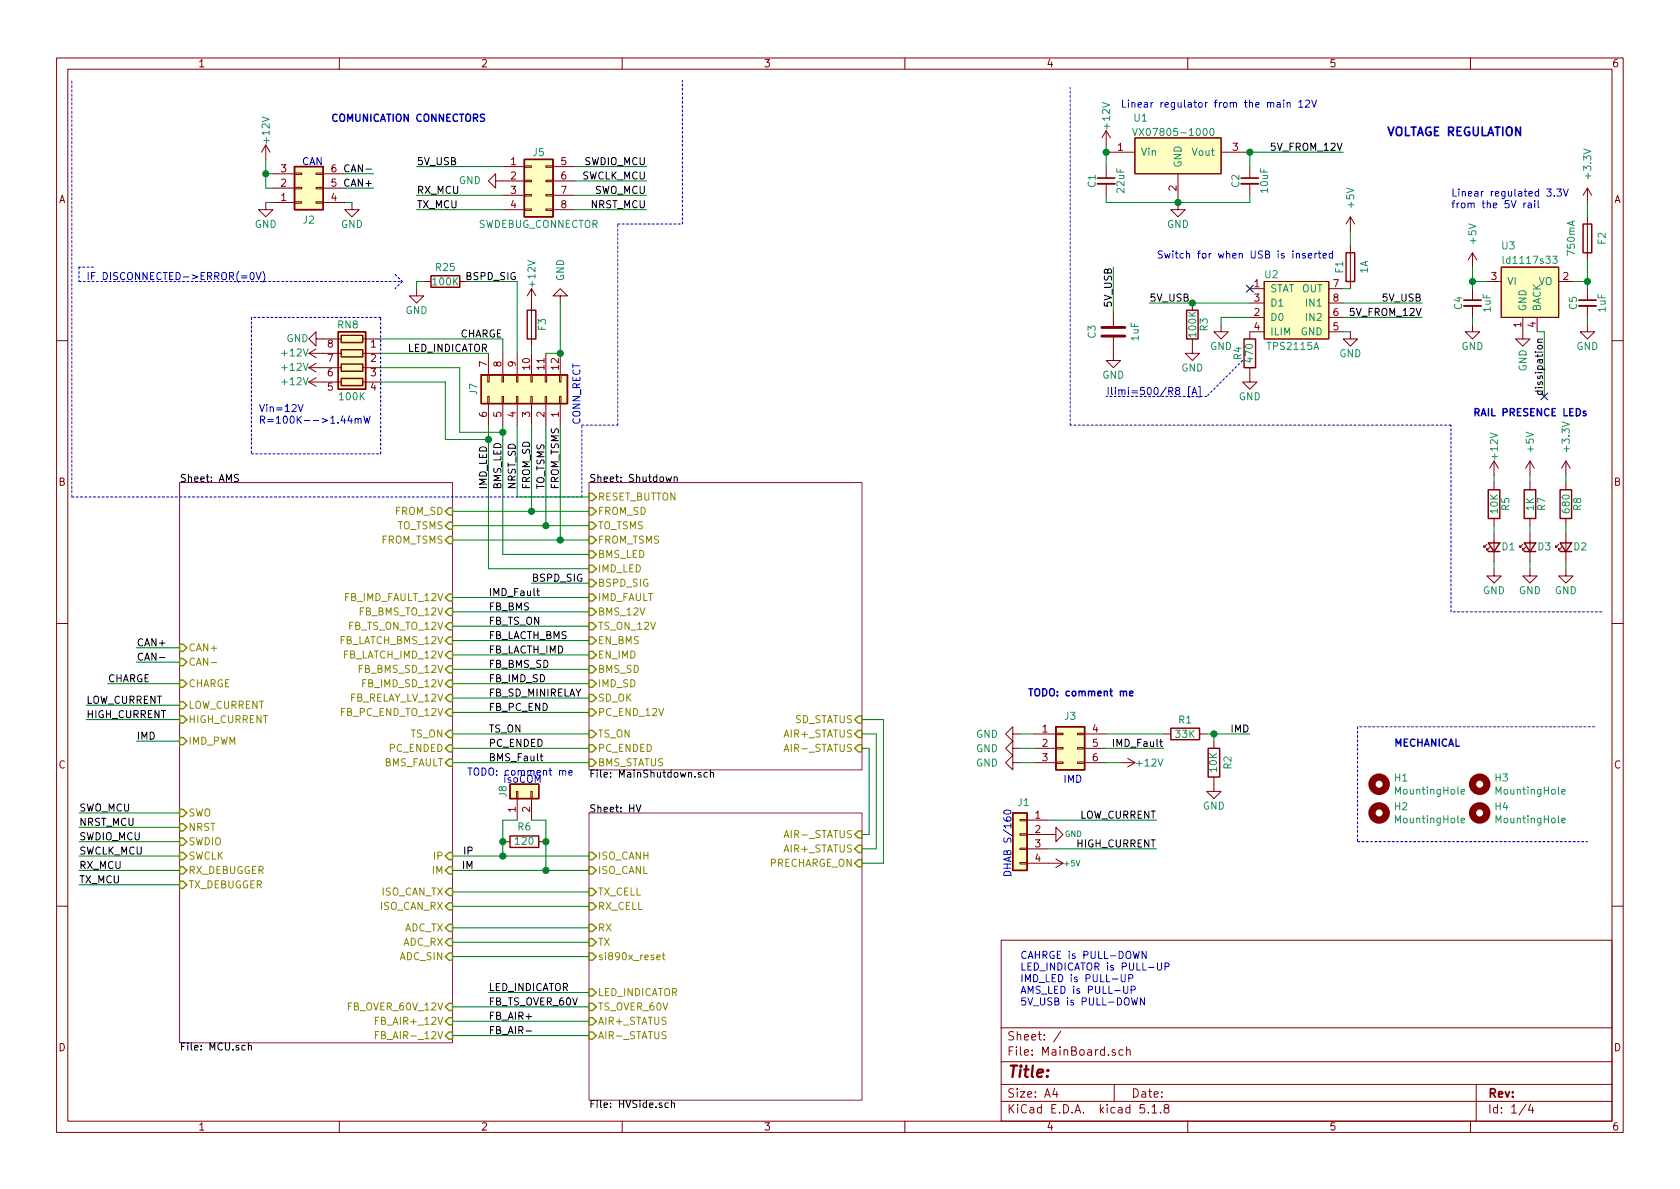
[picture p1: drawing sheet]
EESchema Schematic File Version 4
EELAYER 30 0
EELAYER END
$Descr A4 11693 8268
encoding utf-8
Sheet 1 4
Title ""
Date ""
Rev ""
Comp ""
Comment1 ""
Comment2 ""
Comment3 ""
Comment4 ""
$EndDescr
Text Label 3400 5300 0    50   ~ 0
BMS_Fault
Text Label 3400 5100 0    50   ~ 0
TS_ON
Text Label 3400 5200 0    50   ~ 0
PC_ENDED
$Comp
L power:GND #PWR07
U 1 1
P 7100 5100
AR Path="/5E165E74" Ref="#PWR07"  Part="1" 
AR Path="/5DE633EC/5E165E74" Ref="#PWR?"  Part="1" 
F 0 "#PWR07" H 7100 4850 50  0001 C CNN
F 1 "GND" V 7100 4950 50  0000 R CNN
F 2 "" H 7100 5100 50  0001 C CNN
F 3 "" H 7100 5100 50  0001 C CNN
	1    7100 5100
	0    1    1    0   
$EndComp
Text Label 8100 5200 2    50   ~ 0
IMD_Fault
$Comp
L power:GND #PWR010
U 1 1
P 7100 5200
AR Path="/5E165E7D" Ref="#PWR010"  Part="1" 
AR Path="/5DE633EC/5E165E7D" Ref="#PWR?"  Part="1" 
F 0 "#PWR010" H 7100 4950 50  0001 C CNN
F 1 "GND" V 7100 5050 50  0000 R CNN
F 2 "" H 7100 5200 50  0001 C CNN
F 3 "" H 7100 5200 50  0001 C CNN
	1    7100 5200
	0    1    1    0   
$EndComp
$Comp
L power:GND #PWR09
U 1 1
P 7100 5300
AR Path="/5E165E83" Ref="#PWR09"  Part="1" 
AR Path="/5DE633EC/5E165E83" Ref="#PWR?"  Part="1" 
F 0 "#PWR09" H 7100 5050 50  0001 C CNN
F 1 "GND" V 7100 5150 50  0000 R CNN
F 2 "" H 7100 5300 50  0001 C CNN
F 3 "" H 7100 5300 50  0001 C CNN
	1    7100 5300
	0    1    1    0   
$EndComp
Wire Wire Line
	7100 5200 7200 5200
Wire Wire Line
	7100 5300 7200 5300
Wire Wire Line
	7800 5300 7700 5300
Wire Wire Line
	7100 5100 7200 5100
$Comp
L power:+12V #PWR08
U 1 1
P 7800 5300
AR Path="/5E165E95" Ref="#PWR08"  Part="1" 
AR Path="/5DE633EC/5E165E95" Ref="#PWR?"  Part="1" 
F 0 "#PWR08" H 7800 5150 50  0001 C CNN
F 1 "+12V" V 7800 5500 50  0000 C CNN
F 2 "" H 7800 5300 50  0001 C CNN
F 3 "" H 7800 5300 50  0001 C CNN
	1    7800 5300
	0    1    1    0   
$EndComp
$Comp
L power:GND #PWR012
U 1 1
P 8450 5450
AR Path="/5E165EA1" Ref="#PWR012"  Part="1" 
AR Path="/5DE633EC/5E165EA1" Ref="#PWR?"  Part="1" 
F 0 "#PWR012" H 8450 5200 50  0001 C CNN
F 1 "GND" H 8450 5300 50  0000 C CNN
F 2 "" H 8450 5450 50  0001 C CNN
F 3 "" H 8450 5450 50  0001 C CNN
	1    8450 5450
	-1   0    0    -1  
$EndComp
Text Label 8700 5100 2    50   ~ 0
IMD
Wire Wire Line
	8100 5100 7700 5100
Wire Wire Line
	8450 5150 8450 5100
Text Label 2600 1300 2    50   ~ 0
CAN+
Text Label 2600 1200 2    50   ~ 0
CAN-
Wire Wire Line
	2400 1300 2600 1300
Wire Wire Line
	2400 1200 2600 1200
Text Label 3500 2350 2    50   ~ 0
CHARGE
Wire Wire Line
	1850 1400 1900 1400
Text Label 8050 5900 2    50   ~ 0
HIGH_CURRENT
$Comp
L power:+5V #PWR06
U 1 1
P 7300 6000
AR Path="/5E165F0E" Ref="#PWR06"  Part="1" 
AR Path="/5DE633EC/5E165F0E" Ref="#PWR?"  Part="1" 
F 0 "#PWR06" H 7300 5850 50  0001 C CNN
F 1 "+5V" V 7300 6100 39  0000 L CNN
F 2 "" H 7300 6000 50  0001 C CNN
F 3 "" H 7300 6000 50  0001 C CNN
	1    7300 6000
	0    1    1    0   
$EndComp
Wire Wire Line
	8050 5900 7300 5900
Wire Wire Line
	8050 5700 7300 5700
Text Label 8050 5700 2    50   ~ 0
LOW_CURRENT
$Comp
L power:GND #PWR05
U 1 1
P 7300 5800
AR Path="/5E165F1F" Ref="#PWR05"  Part="1" 
AR Path="/5DE633EC/5E165F1F" Ref="#PWR?"  Part="1" 
F 0 "#PWR05" H 7300 5550 50  0001 C CNN
F 1 "GND" V 7300 5690 39  0000 R CNN
F 2 "" H 7300 5800 50  0001 C CNN
F 3 "" H 7300 5800 50  0001 C CNN
	1    7300 5800
	0    -1   -1   0   
$EndComp
Text Label 3300 6050 2    50   ~ 0
IM
Text Label 3300 5950 2    50   ~ 0
IP
Connection ~ 7700 1050
Wire Wire Line
	7700 1150 7700 1050
Wire Wire Line
	8700 1150 8700 1050
Text Label 9350 1050 2    50   ~ 0
5V_FROM_12V
Connection ~ 8700 1050
Wire Wire Line
	7700 1000 7700 1050
$Comp
L power:+12V #PWR01
U 1 1
P 7700 1000
AR Path="/5E165E07" Ref="#PWR01"  Part="1" 
AR Path="/5DE633EC/5E165E07" Ref="#PWR?"  Part="1" 
F 0 "#PWR01" H 7700 850 50  0001 C CNN
F 1 "+12V" V 7700 1200 50  0000 C CNN
F 2 "" H 7700 1000 50  0001 C CNN
F 3 "" H 7700 1000 50  0001 C CNN
	1    7700 1000
	1    0    0    -1  
$EndComp
Wire Wire Line
	8200 1400 8700 1400
Connection ~ 8200 1400
Wire Wire Line
	8700 1400 8700 1350
Wire Wire Line
	7700 1400 8200 1400
Wire Wire Line
	7700 1350 7700 1400
$Comp
L power:GND #PWR04
U 1 1
P 8200 1400
AR Path="/5E165D90" Ref="#PWR04"  Part="1" 
AR Path="/5DE633EC/5E165D90" Ref="#PWR?"  Part="1" 
F 0 "#PWR04" H 8200 1150 50  0001 C CNN
F 1 "GND" H 8200 1250 50  0000 C CNN
F 2 "" H 8200 1400 50  0001 C CNN
F 3 "" H 8200 1400 50  0001 C CNN
	1    8200 1400
	1    0    0    -1  
$EndComp
Text Label 950  5150 0    50   ~ 0
IMD
Wire Wire Line
	1250 5150 950  5150
$Comp
L power:GND #PWR035
U 1 1
P 3900 2100
AR Path="/5E165E68" Ref="#PWR035"  Part="1" 
AR Path="/5DE633EC/5E165E68" Ref="#PWR?"  Part="1" 
F 0 "#PWR035" H 3900 1850 50  0001 C CNN
F 1 "GND" V 3900 1950 50  0000 R CNN
F 2 "" H 3900 2100 50  0001 C CNN
F 3 "" H 3900 2100 50  0001 C CNN
	1    3900 2100
	1    0    0    1   
$EndComp
Text Label 3400 2450 2    50   ~ 0
LED_INDICATOR
Text Label 3600 3400 1    50   ~ 0
NRST_SD
Text Label 3700 3400 1    50   ~ 0
FROM_SD
Text Label 3500 3400 1    50   ~ 0
BMS_LED
Text Label 3400 3400 1    50   ~ 0
IMD_LED
Text Label 3900 3400 1    50   ~ 0
FROM_TSMS
Text Label 3800 3400 1    50   ~ 0
TO_TSMS
Wire Wire Line
	3150 5200 4100 5200
Wire Wire Line
	3150 5100 4100 5100
Wire Wire Line
	3150 5300 4100 5300
Text Label 550  5750 0    50   ~ 0
NRST_MCU
Text Label 550  5850 0    50   ~ 0
SWDIO_MCU
Text Label 550  5950 0    50   ~ 0
SWCLK_MCU
Text Label 550  6050 0    50   ~ 0
RX_MCU
Text Label 550  6150 0    50   ~ 0
TX_MCU
Text Label 600  5000 0    50   ~ 0
HIGH_CURRENT
Wire Wire Line
	600  5000 1250 5000
Wire Wire Line
	600  4900 1250 4900
Text Label 600  4900 0    50   ~ 0
LOW_CURRENT
Text Label 950  4500 0    50   ~ 0
CAN+
Text Label 950  4600 0    50   ~ 0
CAN-
Wire Wire Line
	950  4500 1250 4500
Wire Wire Line
	950  4600 1250 4600
Wire Wire Line
	750  4750 1250 4750
Text Label 750  4750 0    50   ~ 0
CHARGE
Wire Wire Line
	6000 5100 6100 5100
Wire Wire Line
	6100 5100 6100 5900
Wire Wire Line
	6100 5900 6000 5900
Wire Wire Line
	6000 5800 6050 5800
Wire Wire Line
	6050 5800 6050 5200
Wire Wire Line
	6050 5200 6000 5200
NoConn ~ 10750 2750
Text Notes 7700 2750 0    50   ~ 0
Ilimi=500/R8 [A]
Wire Notes Line
	8400 2750 7700 2750
Text Label 7750 1850 3    50   ~ 0
5V_USB
Wire Wire Line
	7750 2150 7750 1850
Wire Wire Line
	11050 2200 11050 2250
Wire Wire Line
	10250 1950 10350 1950
Connection ~ 10250 1950
Connection ~ 11050 1950
Wire Wire Line
	11050 1800 11050 1950
Wire Wire Line
	10250 1950 10250 1850
$Comp
L power:+5V #PWR026
U 1 1
P 10250 1850
AR Path="/5E165E35" Ref="#PWR026"  Part="1" 
AR Path="/5DE633EC/5E165E35" Ref="#PWR?"  Part="1" 
F 0 "#PWR026" H 10250 1700 50  0001 C CNN
F 1 "+5V" V 10250 2000 50  0000 L CNN
F 2 "" H 10250 1850 50  0001 C CNN
F 3 "" H 10250 1850 50  0001 C CNN
	1    10250 1850
	1    0    0    -1  
$EndComp
Wire Wire Line
	9400 2000 9350 2000
Text Label 9900 2100 2    50   ~ 0
5V_USB
Text Label 9900 2200 2    50   ~ 0
5V_FROM_12V
Wire Wire Line
	9350 2200 9900 2200
$Comp
L power:+5V #PWR023
U 1 1
P 9400 1600
AR Path="/5E165E16" Ref="#PWR023"  Part="1" 
AR Path="/5DE633EC/5E165E16" Ref="#PWR?"  Part="1" 
F 0 "#PWR023" H 9400 1450 50  0001 C CNN
F 1 "+5V" V 9400 1750 50  0000 L CNN
F 2 "" H 9400 1600 50  0001 C CNN
F 3 "" H 9400 1600 50  0001 C CNN
	1    9400 1600
	1    0    0    -1  
$EndComp
$Comp
L power:GND #PWR014
U 1 1
P 8500 2250
AR Path="/5E165E10" Ref="#PWR014"  Part="1" 
AR Path="/5DE633EC/5E165E10" Ref="#PWR?"  Part="1" 
F 0 "#PWR014" H 8500 2000 50  0001 C CNN
F 1 "GND" H 8500 2100 50  0000 C CNN
F 2 "" H 8500 2250 50  0001 C CNN
F 3 "" H 8500 2250 50  0001 C CNN
	1    8500 2250
	1    0    0    -1  
$EndComp
Wire Wire Line
	8500 2200 8500 2250
Wire Wire Line
	8700 2200 8500 2200
$Comp
L power:GND #PWR013
U 1 1
P 8300 2400
AR Path="/5E165DEE" Ref="#PWR013"  Part="1" 
AR Path="/5DE633EC/5E165DEE" Ref="#PWR?"  Part="1" 
F 0 "#PWR013" H 8300 2150 50  0001 C CNN
F 1 "GND" H 8300 2250 50  0000 C CNN
F 2 "" H 8300 2400 50  0001 C CNN
F 3 "" H 8300 2400 50  0001 C CNN
	1    8300 2400
	1    0    0    -1  
$EndComp
NoConn ~ 8700 2000
Wire Notes Line
	8650 2500 8400 2750
$Comp
L power:GND #PWR015
U 1 1
P 8700 2600
AR Path="/5E165DDF" Ref="#PWR015"  Part="1" 
AR Path="/5DE633EC/5E165DDF" Ref="#PWR?"  Part="1" 
F 0 "#PWR015" H 8700 2350 50  0001 C CNN
F 1 "GND" H 8700 2450 50  0000 C CNN
F 2 "" H 8700 2600 50  0001 C CNN
F 3 "" H 8700 2600 50  0001 C CNN
	1    8700 2600
	1    0    0    -1  
$EndComp
Wire Wire Line
	9350 2300 9400 2300
$Comp
L power:GND #PWR024
U 1 1
P 9400 2300
AR Path="/5E165DD2" Ref="#PWR024"  Part="1" 
AR Path="/5DE633EC/5E165DD2" Ref="#PWR?"  Part="1" 
F 0 "#PWR024" H 9400 2050 50  0001 C CNN
F 1 "GND" H 9400 2150 50  0000 C CNN
F 2 "" H 9400 2300 50  0001 C CNN
F 3 "" H 9400 2300 50  0001 C CNN
	1    9400 2300
	1    0    0    -1  
$EndComp
$Comp
L power:GND #PWR011
U 1 1
P 7750 2450
AR Path="/5E165DCC" Ref="#PWR011"  Part="1" 
AR Path="/5DE633EC/5E165DCC" Ref="#PWR?"  Part="1" 
F 0 "#PWR011" H 7750 2200 50  0001 C CNN
F 1 "GND" H 7750 2300 50  0000 C CNN
F 2 "" H 7750 2450 50  0001 C CNN
F 3 "" H 7750 2450 50  0001 C CNN
	1    7750 2450
	1    0    0    -1  
$EndComp
$Comp
L power:GND #PWR028
U 1 1
P 10600 2300
AR Path="/5E165DAF" Ref="#PWR028"  Part="1" 
AR Path="/5DE633EC/5E165DAF" Ref="#PWR?"  Part="1" 
F 0 "#PWR028" H 10600 2050 50  0001 C CNN
F 1 "GND" V 10600 2100 50  0000 C CNN
F 2 "" H 10600 2300 50  0001 C CNN
F 3 "" H 10600 2300 50  0001 C CNN
	1    10600 2300
	1    0    0    -1  
$EndComp
Wire Wire Line
	11050 2000 11050 1950
Wire Wire Line
	10950 1950 11050 1950
Wire Wire Line
	10250 2000 10250 1950
$Comp
L power:GND #PWR031
U 1 1
P 11050 2250
AR Path="/5E165DA5" Ref="#PWR031"  Part="1" 
AR Path="/5DE633EC/5E165DA5" Ref="#PWR?"  Part="1" 
F 0 "#PWR031" H 11050 2000 50  0001 C CNN
F 1 "GND" H 11050 2100 50  0000 C CNN
F 2 "" H 11050 2250 50  0001 C CNN
F 3 "" H 11050 2250 50  0001 C CNN
	1    11050 2250
	1    0    0    -1  
$EndComp
Wire Wire Line
	10250 2200 10250 2250
Text Notes 9650 950  0    59   ~ 12
VOLTAGE REGULATION
$Comp
L power:GND #PWR027
U 1 1
P 10250 2250
AR Path="/5E165D8A" Ref="#PWR027"  Part="1" 
AR Path="/5DE633EC/5E165D8A" Ref="#PWR?"  Part="1" 
F 0 "#PWR027" H 10250 2000 50  0001 C CNN
F 1 "GND" H 10250 2100 50  0000 C CNN
F 2 "" H 10250 2250 50  0001 C CNN
F 3 "" H 10250 2250 50  0001 C CNN
	1    10250 2250
	1    0    0    -1  
$EndComp
$Comp
L power:+3.3V #PWR030
U 1 1
P 11050 1400
AR Path="/5E165D7E" Ref="#PWR030"  Part="1" 
AR Path="/5DE633EC/5E165D7E" Ref="#PWR?"  Part="1" 
F 0 "#PWR030" H 11050 1250 50  0001 C CNN
F 1 "+3.3V" V 11050 1550 50  0000 L CNN
F 2 "" H 11050 1400 50  0001 C CNN
F 3 "" H 11050 1400 50  0001 C CNN
	1    11050 1400
	1    0    0    -1  
$EndComp
Wire Wire Line
	10750 2300 10750 2750
Text Label 10750 2750 1    50   ~ 0
dissipation
Wire Wire Line
	10700 2300 10750 2300
Wire Wire Line
	3800 2950 3800 3650
Wire Wire Line
	3900 2950 3900 3750
Wire Wire Line
	3600 2950 3600 3450
Wire Wire Line
	3700 2950 3700 3550
Wire Wire Line
	3800 2450 3900 2450
Wire Wire Line
	3700 2400 3700 2450
$Comp
L power:+12V #PWR034
U 1 1
P 3700 2100
AR Path="/5E509495" Ref="#PWR034"  Part="1" 
AR Path="/5DE633EC/5E509495" Ref="#PWR?"  Part="1" 
F 0 "#PWR034" H 3700 1950 50  0001 C CNN
F 1 "+12V" V 3700 2300 50  0000 C CNN
F 2 "" H 3700 2100 50  0001 C CNN
F 3 "" H 3700 2100 50  0001 C CNN
	1    3700 2100
	1    0    0    -1  
$EndComp
Wire Wire Line
	8400 5100 8450 5100
Connection ~ 8450 5100
Wire Wire Line
	8450 5100 8700 5100
$Comp
L Device:Fuse F3
U 1 1
P 3700 2250
AR Path="/5E165E6E" Ref="F3"  Part="1" 
AR Path="/5DE633EC/5E165E6E" Ref="F?"  Part="1" 
F 0 "F3" V 3650 2250 50  0000 C BNN
F 1 "500mA" V 3586 2250 50  0001 C CNN
F 2 "Fuse:Fuse_1812_4532Metric" H 3750 2050 50  0001 L CNN
F 3 "https://www.mouser.it/ProductDetail/Bel-Fuse/0ZCK0100FF2E?qs=sGAEpiMZZMsxR%252BBXi4wRUHZtKAyWcVPA5F5Mr2dILsCiazcgGL8i7g%3D%3D" H 3700 2250 50  0001 C CNN
F 4 "https://www.mouser.it/ProductDetail/Bel-Fuse/0ZCG0050FF2C?qs=SRYZG9HaIQ0XriH8%2FHbqXQ%3D%3D" H 3700 2250 50  0001 C CNN "Mouser"
	1    3700 2250
	-1   0    0    1   
$EndComp
$Comp
L Device:C_Small C4
U 1 1
P 10250 2100
AR Path="/5E165D84" Ref="C4"  Part="1" 
AR Path="/5DE633EC/5E165D84" Ref="C?"  Part="1" 
F 0 "C4" V 10150 2100 50  0000 C CNN
F 1 "1uF" V 10350 2100 50  0000 C CNN
F 2 "Capacitor_SMD:C_0805_2012Metric" H 10288 1950 50  0001 C CNN
F 3 "~" H 10250 2100 50  0001 C CNN
	1    10250 2100
	1    0    0    -1  
$EndComp
$Comp
L MainBoard:LD1117S33 U3
U 1 1
P 10650 1850
AR Path="/5E165D98" Ref="U3"  Part="1" 
AR Path="/5DE633EC/5E165D98" Ref="U?"  Part="1" 
F 0 "U3" H 10500 2000 50  0000 C CNN
F 1 "ld1117s33" H 10650 1900 50  0000 C CNN
F 2 "Package_TO_SOT_SMD:SOT-223" H 10650 2075 50  0001 C CIN
F 3 "https://www.st.com/resource/en/datasheet/ld1117.pdf" H 10650 1800 50  0001 C CNN
F 4 "https://www.mouser.it/ProductDetail/STMicroelectronics/LD1117S33TR?qs=%2Fha2pyFaduia9VwYkVWx%2F4mRyX5zUinnP5LH1XIijR0%3D" H 10650 1850 50  0001 C CNN "Mouser"
	1    10650 1850
	1    0    0    -1  
$EndComp
$Comp
L Device:C_Small C5
U 1 1
P 11050 2100
AR Path="/5E165D9F" Ref="C5"  Part="1" 
AR Path="/5DE633EC/5E165D9F" Ref="C?"  Part="1" 
F 0 "C5" V 10950 2100 50  0000 C CNN
F 1 "1uF" V 11150 2100 50  0000 C CNN
F 2 "Capacitor_SMD:C_0805_2012Metric" H 11088 1950 50  0001 C CNN
F 3 "~" H 11050 2100 50  0001 C CNN
	1    11050 2100
	1    0    0    -1  
$EndComp
$Comp
L MainBoard:TPS2115A U2
U 1 1
P 8950 2100
AR Path="/5E165DB5" Ref="U2"  Part="1" 
AR Path="/5DE633EC/5E165DB5" Ref="U?"  Part="1" 
F 0 "U2" H 8850 2300 50  0000 C CNN
F 1 "TPS2115A" H 9000 1800 50  0000 C CNN
F 2 "Package_SO:TSSOP-8_4.4x3mm_P0.65mm" H 8950 2350 50  0001 C CNN
F 3 "" H 8950 2350 50  0001 C CNN
F 4 "https://www.mouser.it/ProductDetail/?qs=ojKcPFmCWSUe4t1Dwe1eGw%3D%3D" H 8950 2100 50  0001 C CNN "Mouser"
	1    8950 2100
	1    0    0    -1  
$EndComp
$Comp
L Device:C C3
U 1 1
P 7750 2300
AR Path="/5E165DC0" Ref="C3"  Part="1" 
AR Path="/5DE633EC/5E165DC0" Ref="C?"  Part="1" 
F 0 "C3" V 7600 2300 50  0000 C CNN
F 1 "1uF" V 7900 2300 50  0000 C CNN
F 2 "Capacitor_SMD:C_0805_2012Metric" H 7788 2150 50  0001 C CNN
F 3 "~" H 7750 2300 50  0001 C CNN
	1    7750 2300
	1    0    0    -1  
$EndComp
$Comp
L Device:R R4
U 1 1
P 8700 2450
AR Path="/5E165DD9" Ref="R4"  Part="1" 
AR Path="/5DE633EC/5E165DD9" Ref="R?"  Part="1" 
F 0 "R4" V 8780 2450 50  0000 C CNN
F 1 "470" V 8700 2450 50  0000 C CNN
F 2 "Resistor_SMD:R_0603_1608Metric" V 8630 2450 50  0001 C CNN
F 3 "~" H 8700 2450 50  0001 C CNN
	1    8700 2450
	-1   0    0    1   
$EndComp
$Comp
L Device:R R3
U 1 1
P 8300 2250
AR Path="/5E165DE8" Ref="R3"  Part="1" 
AR Path="/5DE633EC/5E165DE8" Ref="R?"  Part="1" 
F 0 "R3" V 8380 2250 50  0000 C CNN
F 1 "100K" V 8300 2250 50  0000 C CNN
F 2 "Resistor_SMD:R_0603_1608Metric" V 8230 2250 50  0001 C CNN
F 3 "~" H 8300 2250 50  0001 C CNN
	1    8300 2250
	1    0    0    -1  
$EndComp
$Comp
L Device:Fuse F2
U 1 1
P 11050 1650
AR Path="/5E165E01" Ref="F2"  Part="1" 
AR Path="/5DE633EC/5E165E01" Ref="F?"  Part="1" 
F 0 "F2" V 11150 1650 50  0000 C CNN
F 1 "750mA" V 10936 1650 50  0000 C CNN
F 2 "Fuse:Fuse_0805_2012Metric" H 11100 1450 50  0001 L CNN
F 3 "https://www.mouser.it/ProductDetail/Bel-Fuse/0ZCK0075FF2E?qs=sGAEpiMZZMsxR%252BBXi4wRUHZtKAyWcVPANKIBVrWljhgN%252BA0cmUQuLw%3D%3D" H 11050 1650 50  0001 C CNN
F 4 "https://www.mouser.it/ProductDetail/Bel-Fuse/0ZCK0075FF2E?qs=sGAEpiMZZMsxR%252BBXi4wRUHZtKAyWcVPANKIBVrWljhgN%252BA0cmUQuLw%3D%3D" H 11050 1650 50  0001 C CNN "Mouser"
	1    11050 1650
	1    0    0    1   
$EndComp
$Comp
L Device:Fuse F1
U 1 1
P 9400 1850
AR Path="/5E165E24" Ref="F1"  Part="1" 
AR Path="/5DE633EC/5E165E24" Ref="F?"  Part="1" 
F 0 "F1" V 9500 1850 50  0000 C BNN
F 1 "1A" V 9300 1850 50  0000 C CNN
F 2 "Fuse:Fuse_0805_2012Metric" H 9450 1650 50  0001 L CNN
F 3 "https://www.mouser.it/ProductDetail/Bel-Fuse/0ZCK0100FF2E?qs=sGAEpiMZZMsxR%252BBXi4wRUHZtKAyWcVPA5F5Mr2dILsCiazcgGL8i7g%3D%3D" H 9400 1850 50  0001 C CNN
F 4 "https://www.mouser.it/ProductDetail/Bel-Fuse/0ZCK0100FF2E?qs=sGAEpiMZZMsxR%252BBXi4wRUHZtKAyWcVPA5F5Mr2dILsCiazcgGL8i7g%3D%3D" H 9400 1850 50  0001 C CNN "Mouser"
	1    9400 1850
	-1   0    0    -1  
$EndComp
$Comp
L Device:C_Small C1
U 1 1
P 7700 1250
AR Path="/5E165DF4" Ref="C1"  Part="1" 
AR Path="/5DE633EC/5E165DF4" Ref="C?"  Part="1" 
F 0 "C1" V 7600 1250 50  0000 C CNN
F 1 "22uF" V 7800 1250 50  0000 C CNN
F 2 "Capacitor_SMD:C_1206_3216Metric" H 7738 1100 50  0001 C CNN
F 3 "~" H 7700 1250 50  0001 C CNN
	1    7700 1250
	1    0    0    -1  
$EndComp
$Comp
L MainBoard:NCV5501 U1
U 1 1
P 8200 1050
AR Path="/5E165DFB" Ref="U1"  Part="1" 
AR Path="/5DE633EC/5E165DFB" Ref="U?"  Part="1" 
F 0 "U1" H 7940 1290 50  0000 C CNN
F 1 "VX07805-1000" H 8170 1190 50  0000 C CNN
F 2 "MainBoard:DC_DC_VXO7805_1000" H 8200 1050 50  0001 C CNN
F 3 "https://www.mouser.it/ProductDetail/CUI-Inc/VXO7805-1000?qs=sGAEpiMZZMsc0tfZmXiUnQ%252BwKZhbvwnucb910rXtzXHgP%2FORFw717A%3D%3D" H 8200 1050 50  0001 C CNN
F 4 "https://www.mouser.it/ProductDetail/CUI-Inc/VXO7805-1000?qs=sGAEpiMZZMsc0tfZmXiUnQ%252BwKZhbvwnucb910rXtzXHgP%2FORFw717A%3D%3D" H 8200 1050 50  0001 C CNN "Mouser"
	1    8200 1050
	1    0    0    -1  
$EndComp
$Comp
L Device:C_Small C2
U 1 1
P 8700 1250
AR Path="/5E165E1D" Ref="C2"  Part="1" 
AR Path="/5DE633EC/5E165E1D" Ref="C?"  Part="1" 
F 0 "C2" V 8600 1250 50  0000 C CNN
F 1 "10uF" V 8800 1250 50  0000 C CNN
F 2 "Capacitor_SMD:C_0805_2012Metric" H 8738 1100 50  0001 C CNN
F 3 "rating 25V" H 8700 1250 50  0001 C CNN
	1    8700 1250
	1    0    0    -1  
$EndComp
$Comp
L Mechanical:MountingHole H3
U 1 1
P 10300 5450
AR Path="/5E165F37" Ref="H3"  Part="1" 
AR Path="/5DE633EC/5E165F37" Ref="H?"  Part="1" 
F 0 "H3" H 10400 5496 50  0000 L CNN
F 1 "MountingHole" H 10400 5405 50  0000 L CNN
F 2 "MountingHole:MountingHole_3mm" H 10300 5450 50  0001 C CNN
F 3 "~" H 10300 5450 50  0001 C CNN
	1    10300 5450
	1    0    0    -1  
$EndComp
$Comp
L Mechanical:MountingHole H1
U 1 1
P 9600 5450
AR Path="/5E165F31" Ref="H1"  Part="1" 
AR Path="/5DE633EC/5E165F31" Ref="H?"  Part="1" 
F 0 "H1" H 9700 5496 50  0000 L CNN
F 1 "MountingHole" H 9700 5405 50  0000 L CNN
F 2 "MountingHole:MountingHole_3mm" H 9600 5450 50  0001 C CNN
F 3 "~" H 9600 5450 50  0001 C CNN
	1    9600 5450
	1    0    0    -1  
$EndComp
$Comp
L Mechanical:MountingHole H4
U 1 1
P 10300 5650
AR Path="/5E165F2B" Ref="H4"  Part="1" 
AR Path="/5DE633EC/5E165F2B" Ref="H?"  Part="1" 
F 0 "H4" H 10400 5696 50  0000 L CNN
F 1 "MountingHole" H 10400 5605 50  0000 L CNN
F 2 "MountingHole:MountingHole_3mm" H 10300 5650 50  0001 C CNN
F 3 "~" H 10300 5650 50  0001 C CNN
	1    10300 5650
	1    0    0    -1  
$EndComp
$Comp
L Mechanical:MountingHole H2
U 1 1
P 9600 5650
AR Path="/5E165F25" Ref="H2"  Part="1" 
AR Path="/5DE633EC/5E165F25" Ref="H?"  Part="1" 
F 0 "H2" H 9700 5696 50  0000 L CNN
F 1 "MountingHole" H 9700 5605 50  0000 L CNN
F 2 "MountingHole:MountingHole_3mm" H 9600 5650 50  0001 C CNN
F 3 "~" H 9600 5650 50  0001 C CNN
	1    9600 5650
	1    0    0    -1  
$EndComp
$Comp
L Connector_Generic:Conn_01x04 J1
U 1 1
P 7100 5800
AR Path="/5E165F14" Ref="J1"  Part="1" 
AR Path="/5DE633EC/5E165F14" Ref="J?"  Part="1" 
F 0 "J1" H 7075 6025 50  0000 C CNN
F 1 "CONN_1x4" V 7225 5775 50  0001 C CNN
F 2 "MainBoard:Molex_Micro-Fit_3.0_43650-0415_1x04_P3.00mm_Vertical" H 7100 5800 50  0001 C CNN
F 3 "https://www.molex.com/molex/products/datasheet.jsp?part=active/0436500415_PCB_HEADERS.xml" H 7100 5800 50  0001 C CNN
	1    7100 5800
	-1   0    0    -1  
$EndComp
$Comp
L Device:R R1
U 1 1
P 8250 5100
AR Path="/5E165EA7" Ref="R1"  Part="1" 
AR Path="/5DE633EC/5E165EA7" Ref="R?"  Part="1" 
F 0 "R1" V 8150 5100 50  0000 C CNN
F 1 "33K" V 8250 5100 50  0000 C CNN
F 2 "Resistor_SMD:R_0603_1608Metric" V 8180 5100 50  0001 C CNN
F 3 "~" H 8250 5100 50  0001 C CNN
	1    8250 5100
	0    -1   1    0   
$EndComp
$Comp
L Device:R R2
U 1 1
P 8450 5300
AR Path="/5E165E9B" Ref="R2"  Part="1" 
AR Path="/5DE633EC/5E165E9B" Ref="R?"  Part="1" 
F 0 "R2" V 8350 5300 50  0000 C CNN
F 1 "10K" V 8450 5300 50  0000 C CNN
F 2 "Resistor_SMD:R_0603_1608Metric" V 8380 5300 50  0001 C CNN
F 3 "~" H 8450 5300 50  0001 C CNN
	1    8450 5300
	-1   0    0    -1  
$EndComp
Wire Wire Line
	4100 6200 3150 6200
Wire Wire Line
	3150 6300 4100 6300
Text Label 3400 6900 0    50   ~ 0
LED_INDICATOR
Wire Wire Line
	2650 2450 3400 2450
Wire Wire Line
	3500 2350 3500 2450
$Comp
L power:+12V #PWR0227
U 1 1
P 10400 3300
AR Path="/5E76E15C" Ref="#PWR0227"  Part="1" 
AR Path="/5DE633EC/5E76E15C" Ref="#PWR?"  Part="1" 
F 0 "#PWR0227" H 10400 3150 50  0001 C CNN
F 1 "+12V" V 10400 3500 50  0000 C CNN
F 2 "" H 10400 3300 50  0001 C CNN
F 3 "" H 10400 3300 50  0001 C CNN
	1    10400 3300
	1    0    0    -1  
$EndComp
$Comp
L Device:LED_Small D?
U 1 1
P 10400 3800
AR Path="/5DE633EC/5E165EB9" Ref="D?"  Part="1" 
AR Path="/5E165EB9" Ref="D1"  Part="1" 
F 0 "D1" V 10400 3700 50  0000 C CNN
F 1 "LED_Small" H 10400 3944 50  0001 C CNN
F 2 "LED_SMD:LED_0603_1608Metric_Castellated" V 10400 3800 50  0001 C CNN
F 3 "~" V 10400 3800 50  0001 C CNN
	1    10400 3800
	0    -1   -1   0   
$EndComp
$Comp
L Device:R R?
U 1 1
P 10400 3500
AR Path="/5DE633EC/5E165EBF" Ref="R?"  Part="1" 
AR Path="/5E165EBF" Ref="R5"  Part="1" 
F 0 "R5" V 10480 3500 50  0000 C CNN
F 1 "10K" V 10400 3500 50  0000 C CNN
F 2 "Resistor_SMD:R_0603_1608Metric" V 10330 3500 50  0001 C CNN
F 3 "~" H 10400 3500 50  0001 C CNN
	1    10400 3500
	1    0    0    -1  
$EndComp
Wire Wire Line
	3400 3050 3400 3950
Connection ~ 3400 3050
Wire Wire Line
	3400 2950 3400 3050
Wire Wire Line
	3400 3050 3100 3050
Wire Wire Line
	2650 2550 3200 2550
Text Label 2900 1150 0    50   ~ 0
5V_USB
$Comp
L power:GND #PWR0116
U 1 1
P 3500 1250
AR Path="/5E56B74E" Ref="#PWR0116"  Part="1" 
AR Path="/5DE633EC/5E56B74E" Ref="#PWR?"  Part="1" 
F 0 "#PWR0116" H 3500 1000 50  0001 C CNN
F 1 "GND" V 3500 1100 50  0000 R CNN
F 2 "" H 3500 1250 50  0001 C CNN
F 3 "" H 3500 1250 50  0001 C CNN
	1    3500 1250
	0    1    -1   0   
$EndComp
Wire Wire Line
	4500 1450 4000 1450
Wire Wire Line
	4500 1150 4000 1150
Wire Wire Line
	4500 1250 4000 1250
Wire Wire Line
	2900 1350 3500 1350
Text Label 4500 1450 2    50   ~ 0
NRST_MCU
Text Label 4500 1150 2    50   ~ 0
SWDIO_MCU
Text Label 4500 1250 2    50   ~ 0
SWCLK_MCU
Text Label 2900 1350 0    50   ~ 0
RX_MCU
Wire Wire Line
	550  5950 1250 5950
Wire Wire Line
	550  5850 1250 5850
Wire Wire Line
	550  5750 1250 5750
Wire Wire Line
	550  6050 1250 6050
Wire Wire Line
	550  6150 1250 6150
Wire Wire Line
	3150 7000 4100 7000
Wire Wire Line
	3150 7100 4100 7100
Wire Wire Line
	4100 7200 3150 7200
$Comp
L power:+5V #PWR021
U 1 1
P 10650 3300
AR Path="/5E165D3C" Ref="#PWR021"  Part="1" 
AR Path="/5DE633EC/5E165D3C" Ref="#PWR?"  Part="1" 
F 0 "#PWR021" H 10650 3150 50  0001 C CNN
F 1 "+5V" V 10650 3450 50  0000 L CNN
F 2 "" H 10650 3300 50  0001 C CNN
F 3 "" H 10650 3300 50  0001 C CNN
	1    10650 3300
	1    0    0    -1  
$EndComp
$Comp
L Device:LED_Small D3
U 1 1
P 10650 3800
F 0 "D3" V 10650 3700 50  0000 C CNN
F 1 "LED_Small" H 10650 3944 50  0001 C CNN
F 2 "LED_SMD:LED_0603_1608Metric_Castellated" V 10650 3800 50  0001 C CNN
F 3 "~" V 10650 3800 50  0001 C CNN
	1    10650 3800
	0    -1   -1   0   
$EndComp
$Comp
L Device:R R7
U 1 1
P 10650 3500
F 0 "R7" V 10730 3500 50  0000 C CNN
F 1 "1K" V 10650 3500 50  0000 C CNN
F 2 "Resistor_SMD:R_0603_1608Metric" V 10580 3500 50  0001 C CNN
F 3 "~" H 10650 3500 50  0001 C CNN
	1    10650 3500
	1    0    0    -1  
$EndComp
Connection ~ 3900 2450
Wire Wire Line
	3900 2100 3900 2450
Wire Wire Line
	2650 2350 3500 2350
$Comp
L Connector_Generic:Conn_02x06_Counter_Clockwise J7
U 1 1
P 3700 2750
AR Path="/5E165E4E" Ref="J7"  Part="1" 
AR Path="/5DE633EC/5E165E4E" Ref="J?"  Part="1" 
F 0 "J7" H 3750 2350 50  0000 C CNN
F 1 "CONN_2X12" H 3750 2350 50  0001 C CNN
F 2 "MainBoard:Molex_Micro-Fit_3.0_43045-1212_2x06_P3.00mm_Vertical" H 3700 2750 50  0001 C CNN
F 3 "https://www.molex.com/molex/products/datasheet.jsp?part=active/0430451212_PCB_HEADERS.xml" H 3700 2750 50  0001 C CNN
	1    3700 2750
	0    1    -1   0   
$EndComp
Text Label 550  5650 0    50   ~ 0
SWO_MCU
Wire Wire Line
	550  5650 1250 5650
Text Label 4500 1350 2    50   ~ 0
SWO_MCU
Wire Wire Line
	4500 1350 4000 1350
$Sheet
S 4100 5650 1900 2000
U 5B50ED38
F0 "HV" 50
F1 "HVSide.sch" 50
F2 "AIR-_STATUS" I R 6000 5800 50 
F3 "AIR+_STATUS" I R 6000 5900 50 
F4 "PRECHARGE_ON" I R 6000 6000 50 
F5 "LED_INDICATOR" I L 4100 6900 50 
F6 "RX" I L 4100 6450 50 
F7 "TX" I L 4100 6550 50 
F8 "RX_CELL" I L 4100 6300 50 
F9 "TX_CELL" I L 4100 6200 50 
F10 "ISO_CANH" I L 4100 5950 50 
F11 "ISO_CANL" I L 4100 6050 50 
F12 "si890x_reset" I L 4100 6650 50 
F13 "AIR-_STATUS" I L 4100 7200 50 
F14 "AIR+_STATUS" I L 4100 7100 50 
F15 "TS_OVER_60V" I L 4100 7000 50 
$EndSheet
$Comp
L Connector_Generic:Conn_02x04_Top_Bottom J5
U 1 1
P 3700 1250
F 0 "J5" H 3750 1450 50  0000 C CNN
F 1 "SWDEBUG_CONNECTOR" H 3750 950 50  0000 C CNN
F 2 "MainBoard:Molex_Nano-Fit_105310-xx08_2x04_P2.50mm_Vertical" H 3700 1250 50  0001 C CNN
F 3 "~" H 3700 1250 50  0001 C CNN
	1    3700 1250
	1    0    0    -1  
$EndComp
Text Label 2900 1450 0    50   ~ 0
TX_MCU
Wire Wire Line
	2900 1450 3500 1450
$Comp
L Connector_Generic:Conn_02x03_Top_Bottom J2
U 1 1
P 2100 1300
AR Path="/5E612070" Ref="J2"  Part="1" 
AR Path="/5DE633EC/5E612070" Ref="J?"  Part="1" 
F 0 "J2" H 2150 1525 50  0000 C CNN
F 1 "CONN_2X3" H 2150 1100 50  0001 C CNN
F 2 "MainBoard:Molex_Micro-Fit_3.0_43045-0612_2x03_P3.00mm_Vertical" H 2100 1300 50  0001 C CNN
F 3 "https://www.molex.com/molex/products/datasheet.jsp?part=active/0430450812_PCB_HEADERS.xml" H 2100 1300 50  0001 C CNN
	1    2100 1300
	1    0    0    1   
$EndComp
Wire Wire Line
	2400 1400 2450 1400
Wire Wire Line
	1850 1100 1850 1200
Wire Wire Line
	1900 1200 1850 1200
Wire Wire Line
	1850 1300 1850 1200
Connection ~ 1850 1200
Wire Wire Line
	1850 1300 1900 1300
$Comp
L power:+12V #PWR02
U 1 1
P 1850 1100
AR Path="/5E165EE1" Ref="#PWR02"  Part="1" 
AR Path="/5DE633EC/5E165EE1" Ref="#PWR?"  Part="1" 
F 0 "#PWR02" H 1850 950 50  0001 C CNN
F 1 "+12V" V 1850 1300 50  0000 C CNN
F 2 "" H 1850 1100 50  0001 C CNN
F 3 "" H 1850 1100 50  0001 C CNN
	1    1850 1100
	1    0    0    -1  
$EndComp
$Comp
L Connector_Generic:Conn_02x03_Top_Bottom J3
U 1 1
P 7400 5200
AR Path="/5E63B504" Ref="J3"  Part="1" 
AR Path="/5DE633EC/5E63B504" Ref="J?"  Part="1" 
F 0 "J3" H 7450 5425 50  0000 C CNN
F 1 "CONN_2X3" H 7450 5000 50  0001 C CNN
F 2 "MainBoard:Molex_Micro-Fit_3.0_43045-0612_2x03_P3.00mm_Vertical" H 7400 5200 50  0001 C CNN
F 3 "https://www.molex.com/molex/products/datasheet.jsp?part=active/0430450812_PCB_HEADERS.xml" H 7400 5200 50  0001 C CNN
	1    7400 5200
	1    0    0    -1  
$EndComp
Wire Wire Line
	4100 6550 3150 6550
Wire Wire Line
	3150 6650 4100 6650
Wire Wire Line
	4100 4850 3150 4850
Wire Wire Line
	3500 3000 3500 3850
Connection ~ 3500 3000
Wire Wire Line
	3500 2950 3500 3000
Wire Wire Line
	3500 3000 3200 3000
Wire Wire Line
	3600 3450 4100 3450
Wire Wire Line
	3150 3550 3700 3550
Connection ~ 3700 3550
Wire Wire Line
	3700 3550 4100 3550
Wire Wire Line
	4100 3650 3800 3650
Wire Wire Line
	3150 3750 3900 3750
Connection ~ 3800 3650
Wire Wire Line
	3800 3650 3150 3650
Connection ~ 3900 3750
Wire Wire Line
	3900 3750 4100 3750
Wire Wire Line
	3500 3850 4100 3850
Wire Wire Line
	4100 3950 3400 3950
Text Label 3400 4850 0    50   ~ 0
FB_SD_MINIRELAY
Wire Wire Line
	6000 5000 6150 5000
Wire Wire Line
	6150 5000 6150 6000
Wire Wire Line
	6150 6000 6000 6000
Wire Wire Line
	4100 6450 3150 6450
Wire Wire Line
	3150 4950 4100 4950
Wire Wire Line
	4100 4650 3150 4650
Wire Wire Line
	3150 4750 4100 4750
Wire Wire Line
	4100 4450 3150 4450
Wire Wire Line
	3150 4550 4100 4550
Wire Wire Line
	3150 4350 4100 4350
Text Label 3400 4350 0    50   ~ 0
FB_TS_ON
Text Label 3400 4450 0    50   ~ 0
FB_LACTH_BMS
Text Label 3400 4550 0    50   ~ 0
FB_LACTH_IMD
Text Label 3400 4650 0    50   ~ 0
FB_BMS_SD
Text Label 3400 4750 0    50   ~ 0
FB_IMD_SD
Text Label 3400 4950 0    50   ~ 0
FB_PC_END
Text Label 3400 7000 0    50   ~ 0
FB_TS_OVER_60V
Wire Wire Line
	3400 6900 4100 6900
Text Label 3400 7100 0    50   ~ 0
FB_AIR+
Text Label 3400 7200 0    50   ~ 0
FB_AIR-
$Sheet
S 4100 3350 1900 2000
U 5B045B0D
F0 "Shutdown" 50
F1 "MainShutdown.sch" 50
F2 "PC_ENDED" I L 4100 5200 50 
F3 "TS_ON" I L 4100 5100 50 
F4 "BMS_STATUS" I L 4100 5300 50 
F5 "FROM_SD" I L 4100 3550 50 
F6 "RESET_BUTTON" I L 4100 3450 50 
F7 "TO_TSMS" I L 4100 3650 50 
F8 "FROM_TSMS" I L 4100 3750 50 
F9 "IMD_LED" I L 4100 3950 50 
F10 "BMS_LED" I L 4100 3850 50 
F11 "AIR+_STATUS" I R 6000 5100 50 
F12 "AIR-_STATUS" I R 6000 5200 50 
F13 "SD_STATUS" I R 6000 5000 50 
F14 "IMD_FAULT" I L 4100 4150 50 
F15 "SD_OK" I L 4100 4850 50 
F16 "TS_ON_12V" I L 4100 4350 50 
F17 "EN_BMS" I L 4100 4450 50 
F18 "EN_IMD" I L 4100 4550 50 
F19 "IMD_SD" I L 4100 4750 50 
F20 "BMS_SD" I L 4100 4650 50 
F21 "PC_END_12V" I L 4100 4950 50 
F22 "BMS_12V" I L 4100 4250 50 
F23 "BSPD_SIG" I L 4100 4050 50 
$EndSheet
$Sheet
S 1250 3350 1900 3900
U 5DF398FB
F0 "AMS" 50
F1 "MCU.sch" 50
F2 "FROM_SD" I R 3150 3550 50 
F3 "TO_TSMS" I R 3150 3650 50 
F4 "FROM_TSMS" I R 3150 3750 50 
F5 "IP" I R 3150 5950 50 
F6 "IM" I R 3150 6050 50 
F7 "HIGH_CURRENT" I L 1250 5000 50 
F8 "LOW_CURRENT" I L 1250 4900 50 
F9 "CAN+" I L 1250 4500 50 
F10 "CHARGE" I L 1250 4750 50 
F11 "TX_DEBUGGER" I L 1250 6150 50 
F12 "RX_DEBUGGER" I L 1250 6050 50 
F13 "SWDIO" I L 1250 5850 50 
F14 "SWCLK" I L 1250 5950 50 
F15 "NRST" I L 1250 5750 50 
F16 "IMD_PWM" I L 1250 5150 50 
F17 "CAN-" I L 1250 4600 50 
F18 "ADC_TX" I R 3150 6450 50 
F19 "ADC_RX" I R 3150 6550 50 
F20 "ISO_CAN_TX" I R 3150 6200 50 
F21 "ISO_CAN_RX" I R 3150 6300 50 
F22 "SWO" I L 1250 5650 50 
F23 "ADC_SIN" I R 3150 6650 50 
F24 "PC_ENDED" I R 3150 5200 50 
F25 "TS_ON" I R 3150 5100 50 
F26 "BMS_FAULT" I R 3150 5300 50 
F27 "FB_IMD_FAULT_12V" I R 3150 4150 50 
F28 "FB_LATCH_BMS_12V" I R 3150 4450 50 
F29 "FB_LATCH_IMD_12V" I R 3150 4550 50 
F30 "FB_BMS_SD_12V" I R 3150 4650 50 
F31 "FB_IMD_SD_12V" I R 3150 4750 50 
F32 "FB_RELAY_LV_12V" I R 3150 4850 50 
F33 "FB_AIR-_12V" I R 3150 7200 50 
F34 "FB_AIR+_12V" I R 3150 7100 50 
F35 "FB_OVER_60V_12V" I R 3150 7000 50 
F36 "FB_TS_ON_TO_12V" I R 3150 4350 50 
F37 "FB_BMS_TO_12V" I R 3150 4250 50 
F38 "FB_PC_END_TO_12V" I R 3150 4950 50 
$EndSheet
Text Label 3400 4250 0    50   ~ 0
FB_BMS
Wire Wire Line
	4100 4250 3150 4250
Text Label 3400 4150 0    50   ~ 0
IMD_Fault
Wire Wire Line
	4100 4150 3150 4150
Wire Wire Line
	7700 5200 8100 5200
Text Notes 7100 7000 0    50   ~ 0
CAHRGE is PULL-DOWN\nLED_INDICATOR is PULL-UP\nIMD_LED is PULL-UP\nAMS_LED is PULL-UP\n5V_USB is PULL-DOWN
$Comp
L Device:LED_Small D2
U 1 1
P 10900 3800
AR Path="/5E9D7F0E" Ref="D2"  Part="1" 
AR Path="/5DF398FB/5E9D7F0E" Ref="D?"  Part="1" 
F 0 "D2" V 10900 3700 50  0000 C CNN
F 1 "LED_Small" H 10900 3944 50  0001 C CNN
F 2 "LED_SMD:LED_0603_1608Metric_Castellated" V 10900 3800 50  0001 C CNN
F 3 "~" V 10900 3800 50  0001 C CNN
	1    10900 3800
	0    -1   -1   0   
$EndComp
$Comp
L Device:R R8
U 1 1
P 10900 3500
F 0 "R8" V 10980 3500 50  0000 C CNN
F 1 "680" V 10900 3500 50  0000 C CNN
F 2 "Resistor_SMD:R_0603_1608Metric" V 10830 3500 50  0001 C CNN
F 3 "~" H 10900 3500 50  0001 C CNN
	1    10900 3500
	1    0    0    -1  
$EndComp
$Comp
L power:+3.3V #PWR0211
U 1 1
P 10900 3300
AR Path="/5E9E9315" Ref="#PWR0211"  Part="1" 
AR Path="/5DE633EC/5E9E9315" Ref="#PWR?"  Part="1" 
F 0 "#PWR0211" H 10900 3150 50  0001 C CNN
F 1 "+3.3V" V 10900 3450 50  0000 L CNN
F 2 "" H 10900 3300 50  0001 C CNN
F 3 "" H 10900 3300 50  0001 C CNN
	1    10900 3300
	1    0    0    -1  
$EndComp
Wire Wire Line
	3800 6050 4100 6050
Wire Wire Line
	3150 6050 3800 6050
Connection ~ 3800 6050
Wire Wire Line
	3500 5950 4100 5950
Wire Wire Line
	3150 5950 3500 5950
Connection ~ 3500 5950
Wire Wire Line
	3600 5700 3500 5700
Wire Wire Line
	3700 5700 3800 5700
$Comp
L Device:R R6
U 1 1
P 3650 5850
AR Path="/5F272E0B" Ref="R6"  Part="1" 
AR Path="/5DF398FB/5F272E0B" Ref="R?"  Part="1" 
F 0 "R6" V 3750 5850 50  0000 C CNN
F 1 "120" V 3650 5850 50  0000 C CNN
F 2 "Resistor_SMD:R_0805_2012Metric" V 3580 5850 50  0001 C CNN
F 3 "~" H 3650 5850 50  0001 C CNN
	1    3650 5850
	0    -1   -1   0   
$EndComp
$Comp
L Connector_Generic:Conn_01x02 J8
U 1 1
P 3600 5500
AR Path="/5E165F43" Ref="J8"  Part="1" 
AR Path="/5DF398FB/5E165F43" Ref="J?"  Part="1" 
AR Path="/5DE633EC/5E165F43" Ref="J?"  Part="1" 
F 0 "J8" H 3600 5600 50  0000 C CNN
F 1 "CONN_1X2" V 3700 5450 50  0001 C CNN
F 2 "MainBoard:Molex_Micro-Fit_3.0_43650-0215_1x02_P3.00mm_Vertical" H 3600 5500 50  0001 C CNN
F 3 "~" H 3600 5500 50  0001 C CNN
	1    3600 5500
	0    -1   -1   0   
$EndComp
Text Notes 7050 6100 1    50   ~ 0
DHAB S/160
Text Notes 2100 1150 0    50   ~ 0
CAN
Text Notes 7400 5450 0    50   ~ 0
IMD
Text Notes 4050 2950 1    50   ~ 0
CONN_RECT
Text Notes 3500 5450 0    50   ~ 0
isoCOM
Wire Wire Line
	4100 4050 3700 4050
Text Label 3700 4050 0    50   ~ 0
BSPD_SIG
Wire Wire Line
	2650 2650 3100 2650
Wire Wire Line
	3200 3000 3200 2550
Wire Wire Line
	3100 2650 3100 3050
Wire Notes Line
	2650 3150 2650 2200
Wire Notes Line
	2650 2200 1750 2200
Wire Notes Line
	1750 3150 2650 3150
Wire Notes Line
	1750 2200 1750 3150
Text Notes 1800 2950 0    50   ~ 0
Vin=12V\nR=100K-->1.44mW
$Comp
L power:GND #PWR033
U 1 1
P 2250 2350
AR Path="/5E165ED9" Ref="#PWR033"  Part="1" 
AR Path="/5DE633EC/5E165ED9" Ref="#PWR?"  Part="1" 
F 0 "#PWR033" H 2250 2100 50  0001 C CNN
F 1 "GND" V 2250 2250 50  0000 R CNN
F 2 "" H 2250 2350 50  0001 C CNN
F 3 "" H 2250 2350 50  0001 C CNN
	1    2250 2350
	0    1    -1   0   
$EndComp
$Comp
L Device:R_Pack04 RN?
U 1 1
P 2450 2550
AR Path="/5B045B0D/5EE00A0A" Ref="RN?"  Part="1" 
AR Path="/5EE00A0A" Ref="RN8"  Part="1" 
F 0 "RN8" V 2150 2500 50  0000 L CNN
F 1 "100K" V 2650 2450 50  0000 L CNN
F 2 "MainBoard:R_network_4x1_bourns_CAY16" V 2725 2550 50  0001 C CNN
F 3 "https://www.mouser.it/ProductDetail/Bourns/CAY16-104J4LF?qs=sGAEpiMZZMvrmc6UYKmaNeZNuQlTB3CaDlLE%2FtUkIfI%3D" H 2450 2550 50  0001 C CNN
F 4 "https://www.mouser.it/ProductDetail/Bourns/CAY16-104J4LF?qs=sGAEpiMZZMvrmc6UYKmaNeZNuQlTB3CaDlLE%2FtUkIfI%3D" H 2450 2550 50  0001 C CNN "Mouser"
	1    2450 2550
	0    -1   1    0   
$EndComp
$Comp
L power:+12V #PWR0198
U 1 1
P 2250 2450
AR Path="/5EE6BF68" Ref="#PWR0198"  Part="1" 
AR Path="/5DE633EC/5EE6BF68" Ref="#PWR?"  Part="1" 
F 0 "#PWR0198" H 2250 2300 50  0001 C CNN
F 1 "+12V" V 2250 2650 50  0000 C CNN
F 2 "" H 2250 2450 50  0001 C CNN
F 3 "" H 2250 2450 50  0001 C CNN
	1    2250 2450
	0    -1   -1   0   
$EndComp
$Comp
L power:+12V #PWR0235
U 1 1
P 2250 2550
AR Path="/5EE6C97B" Ref="#PWR0235"  Part="1" 
AR Path="/5DE633EC/5EE6C97B" Ref="#PWR?"  Part="1" 
F 0 "#PWR0235" H 2250 2400 50  0001 C CNN
F 1 "+12V" V 2250 2750 50  0000 C CNN
F 2 "" H 2250 2550 50  0001 C CNN
F 3 "" H 2250 2550 50  0001 C CNN
	1    2250 2550
	0    -1   -1   0   
$EndComp
$Comp
L power:+12V #PWR0236
U 1 1
P 2250 2650
AR Path="/5EE73BC8" Ref="#PWR0236"  Part="1" 
AR Path="/5DE633EC/5EE73BC8" Ref="#PWR?"  Part="1" 
F 0 "#PWR0236" H 2250 2500 50  0001 C CNN
F 1 "+12V" V 2250 2850 50  0000 C CNN
F 2 "" H 2250 2650 50  0001 C CNN
F 3 "" H 2250 2650 50  0001 C CNN
	1    2250 2650
	0    -1   -1   0   
$EndComp
Wire Wire Line
	10400 3300 10400 3350
Wire Wire Line
	10650 3300 10650 3350
Wire Wire Line
	3600 1950 3600 2450
Wire Wire Line
	2900 1950 2950 1950
$Comp
L Device:R R?
U 1 1
P 3100 1950
AR Path="/5B045B0D/5EB3B2AA" Ref="R?"  Part="1" 
AR Path="/5EB3B2AA" Ref="R25"  Part="1" 
F 0 "R25" V 3000 1950 50  0000 C CNN
F 1 "100K" V 3100 1950 50  0000 C CNN
F 2 "Resistor_SMD:R_0603_1608Metric" V 3030 1950 50  0001 C CNN
F 3 "~" H 3100 1950 50  0001 C CNN
	1    3100 1950
	0    1    1    0   
$EndComp
Wire Wire Line
	3250 1950 3600 1950
Text Label 3600 1950 2    50   ~ 0
BSPD_SIG
$Comp
L power:GND #PWR022
U 1 1
P 10650 3950
F 0 "#PWR022" H 10650 3700 50  0001 C CNN
F 1 "GND" H 10650 3800 50  0000 C CNN
F 2 "" H 10650 3950 50  0001 C CNN
F 3 "" H 10650 3950 50  0001 C CNN
	1    10650 3950
	1    0    0    -1  
$EndComp
Wire Wire Line
	10650 3950 10650 3900
$Comp
L power:GND #PWR0127
U 1 1
P 10900 3950
F 0 "#PWR0127" H 10900 3700 50  0001 C CNN
F 1 "GND" H 10900 3800 50  0000 C CNN
F 2 "" H 10900 3950 50  0001 C CNN
F 3 "" H 10900 3950 50  0001 C CNN
	1    10900 3950
	1    0    0    -1  
$EndComp
Wire Wire Line
	10900 3950 10900 3900
$Comp
L power:GND #PWR0128
U 1 1
P 10400 3950
F 0 "#PWR0128" H 10400 3700 50  0001 C CNN
F 1 "GND" H 10400 3800 50  0000 C CNN
F 2 "" H 10400 3950 50  0001 C CNN
F 3 "" H 10400 3950 50  0001 C CNN
	1    10400 3950
	1    0    0    -1  
$EndComp
Wire Wire Line
	10400 3950 10400 3900
Wire Wire Line
	10400 3700 10400 3650
Wire Wire Line
	10650 3650 10650 3700
Wire Wire Line
	10900 3650 10900 3700
Wire Wire Line
	10900 3350 10900 3300
$Comp
L power:GND #PWR0232
U 1 1
P 2450 1400
F 0 "#PWR0232" H 2450 1150 50  0001 C CNN
F 1 "GND" H 2450 1250 50  0000 C CNN
F 2 "" H 2450 1400 50  0001 C CNN
F 3 "" H 2450 1400 50  0001 C CNN
	1    2450 1400
	1    0    0    -1  
$EndComp
$Comp
L power:GND #PWR0238
U 1 1
P 1850 1400
F 0 "#PWR0238" H 1850 1150 50  0001 C CNN
F 1 "GND" H 1850 1250 50  0000 C CNN
F 2 "" H 1850 1400 50  0001 C CNN
F 3 "" H 1850 1400 50  0001 C CNN
	1    1850 1400
	1    0    0    -1  
$EndComp
Wire Wire Line
	2900 2000 2900 1950
Wire Notes Line
	2800 1950 2750 2000
Wire Notes Line
	2750 1900 2800 1950
Text Notes 600  1950 0    50   ~ 0
IF DISCONNECTED->ERROR(=0V)
Wire Notes Line
	650  1850 550  1850
Wire Notes Line
	550  1850 550  1950
Wire Notes Line
	550  1950 2800 1950
Wire Wire Line
	8700 1050 9350 1050
Wire Wire Line
	9350 2100 9900 2100
Wire Wire Line
	9400 1600 9400 1700
Wire Wire Line
	11050 1400 11050 1500
Wire Wire Line
	2900 1150 3500 1150
$Comp
L power:GND #PWR0239
U 1 1
P 2900 2000
F 0 "#PWR0239" H 2900 1750 50  0001 C CNN
F 1 "GND" H 2900 1850 50  0000 C CNN
F 2 "" H 2900 2000 50  0001 C CNN
F 3 "" H 2900 2000 50  0001 C CNN
	1    2900 2000
	1    0    0    -1  
$EndComp
Wire Wire Line
	3800 5700 3800 5850
Wire Wire Line
	3500 5700 3500 5850
Wire Wire Line
	8000 2100 8300 2100
Text Label 8000 2100 0    50   ~ 0
5V_USB
Connection ~ 8300 2100
Wire Wire Line
	8300 2100 8700 2100
Connection ~ 3800 5850
Wire Wire Line
	3800 5850 3800 6050
Connection ~ 3500 5850
Wire Wire Line
	3500 5850 3500 5950
Text Notes 8050 1800 0    50   ~ 0
Switch for when USB is inserted
Text Notes 7800 750  0    50   ~ 0
Linear regulator from the main 12V
Text Notes 10100 1450 0    50   ~ 0
Linear regulated 3.3V \nfrom the 5V rail
Text Notes 7150 4850 0    50   ~ 10
TODO: comment me
Text Notes 2300 850  0    50   ~ 10
COMUNICATION CONNECTORS
Text Notes 10250 2900 0    50   ~ 10
RAIL PRESENCE LEDs
Text Notes 9700 5200 0    50   ~ 10
MECHANICAL
Wire Notes Line
	11100 5050 9450 5050
Wire Notes Line
	9450 5050 9450 5850
Wire Notes Line
	9450 5850 11050 5850
Wire Notes Line
	4050 3450 4050 2950
Wire Notes Line
	4050 2950 4300 2950
Wire Notes Line
	4300 2950 4300 1550
Wire Notes Line
	4300 1550 4750 1550
Wire Notes Line
	4750 1550 4750 550 
Wire Notes Line
	500  3450 500  550 
Wire Notes Line
	500  3450 4050 3450
Text Notes 3250 5400 0    50   ~ 0
TODO: comment me
Wire Notes Line
	11150 4250 10100 4250
Wire Notes Line
	10100 4250 10100 2950
Wire Notes Line
	10100 2950 7450 2950
Wire Notes Line
	7450 2950 7450 600 
$EndSCHEMATC
